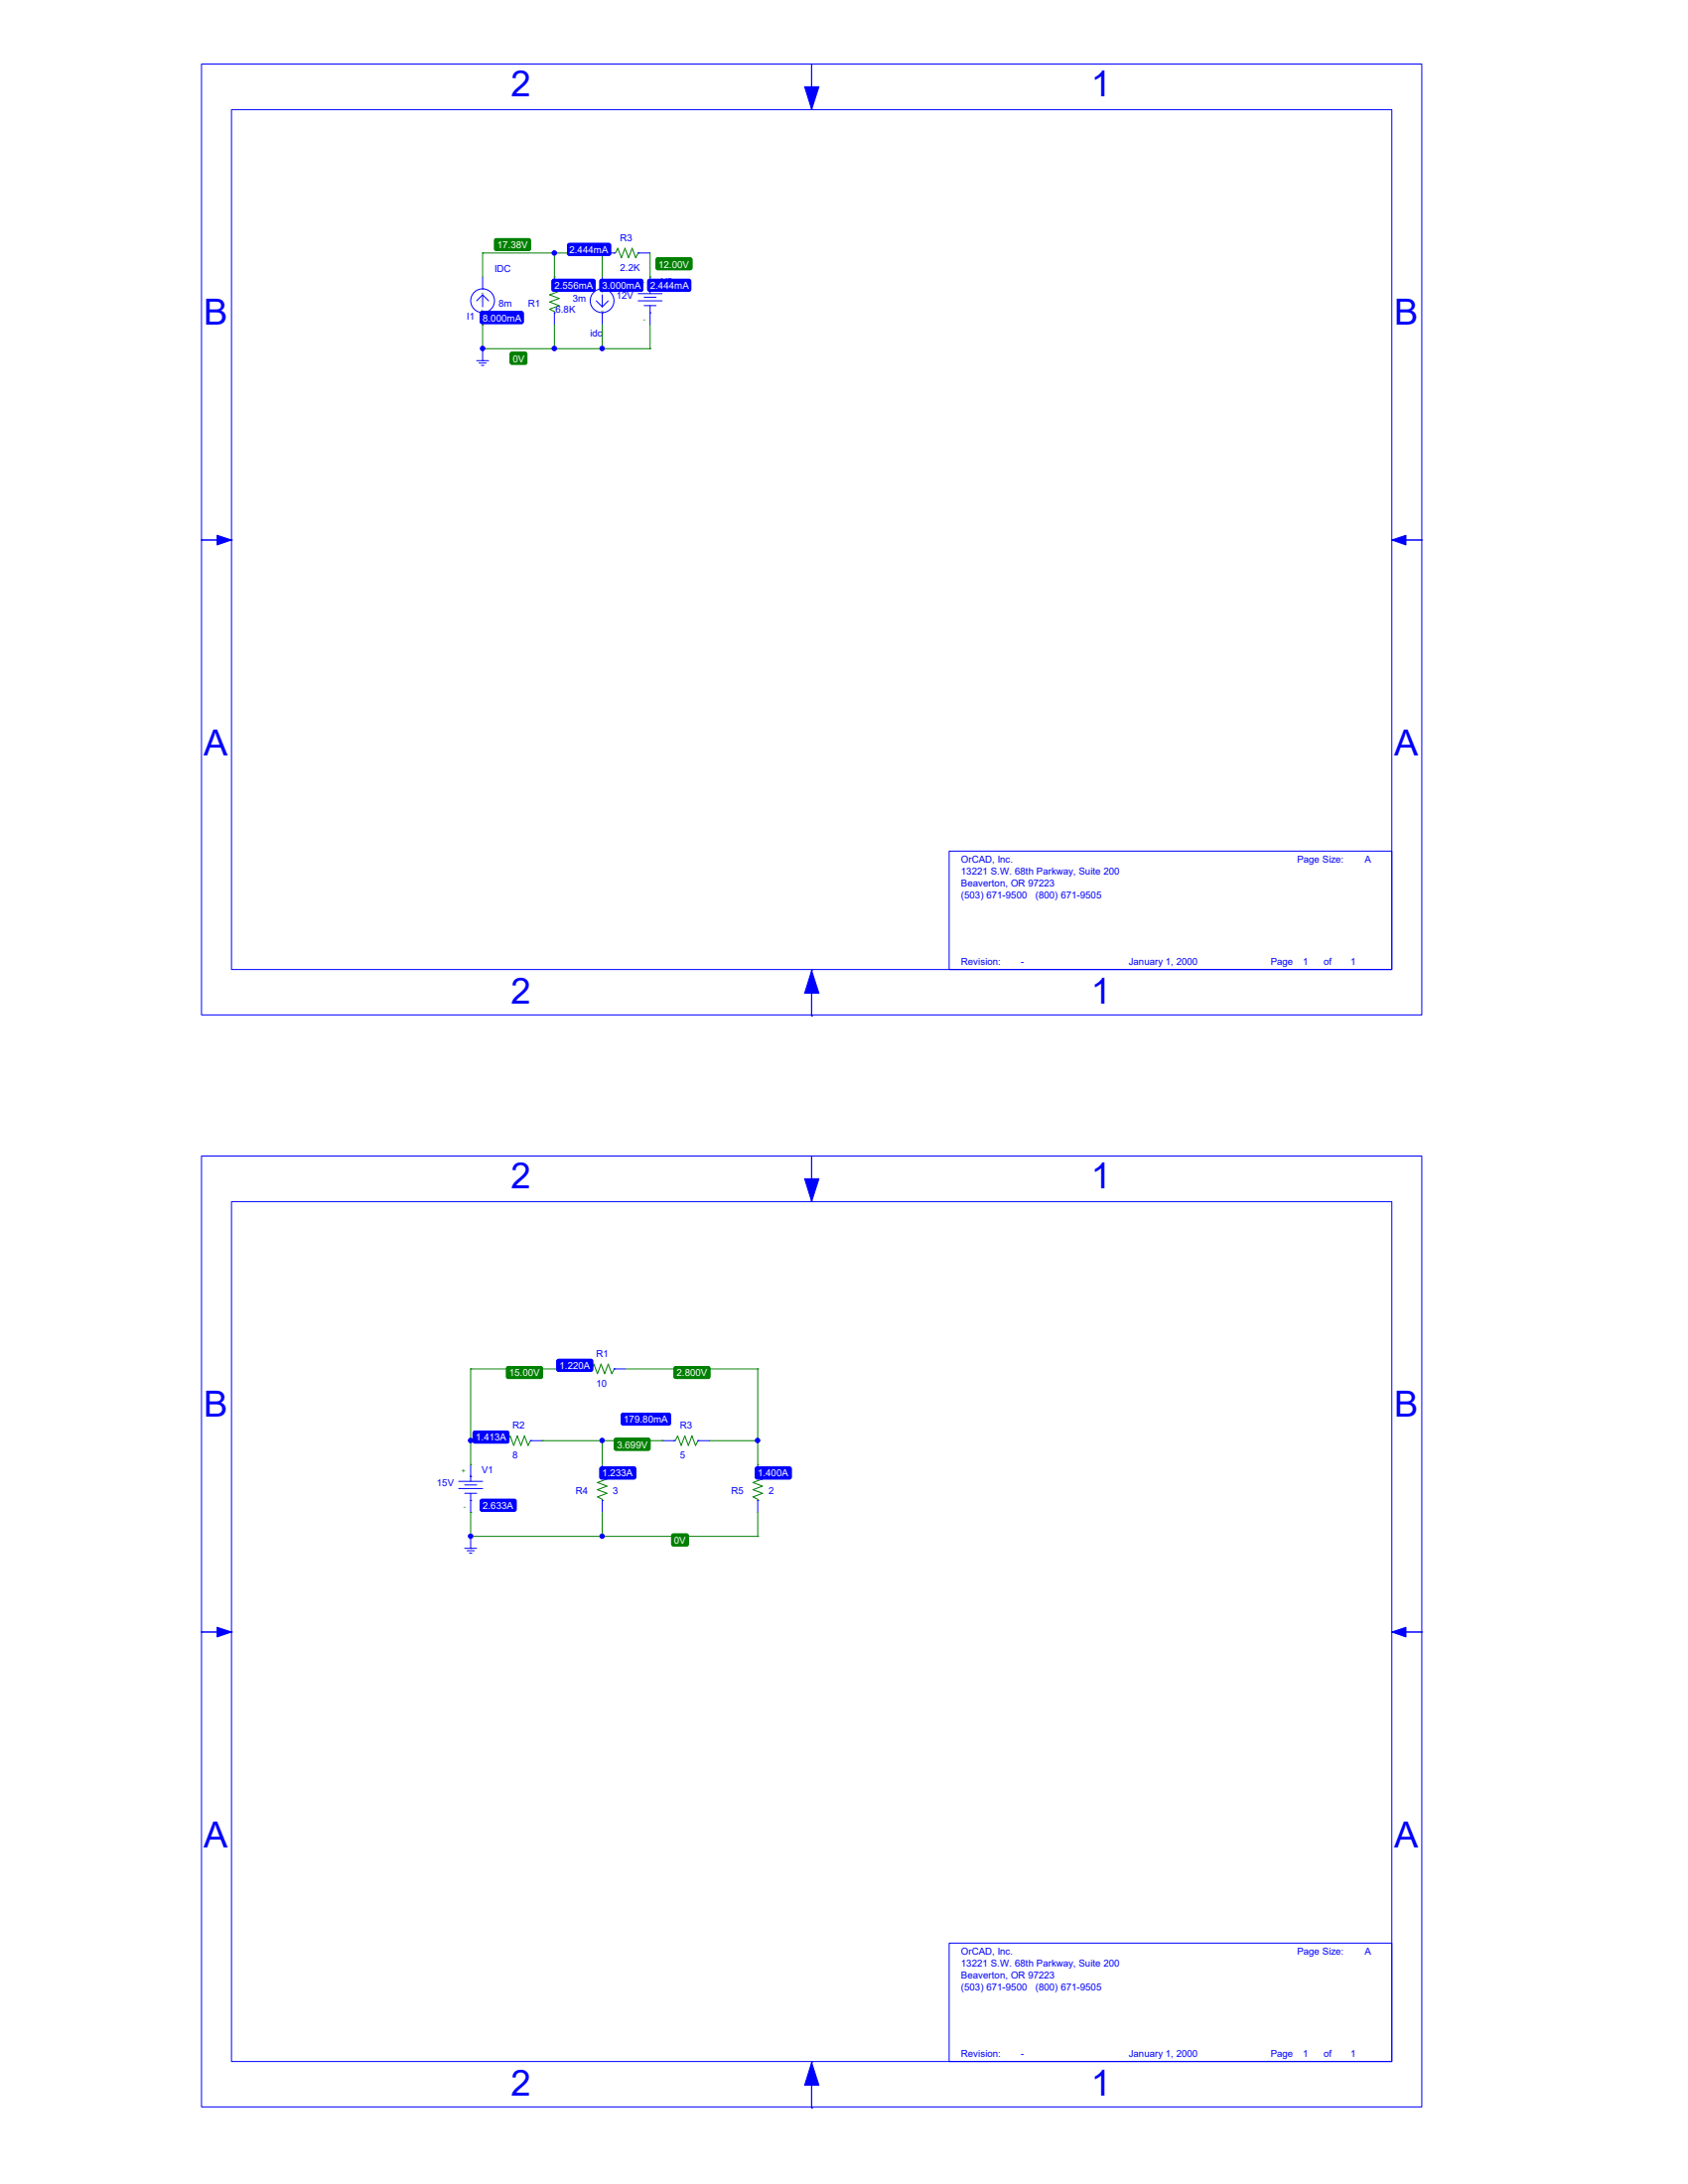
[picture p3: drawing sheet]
<svg xmlns="http://www.w3.org/2000/svg" width="216mm" height="279mm" viewBox="0 0 216 279" stroke-linecap="round" stroke-linejoin="round" font-family="sans-serif">
<g fill="none" stroke="#00f" stroke-width=".13">
<path d="M25.8 8.2h156.1v121.6h-156.1zM29.6 14h148.4v110h-148.4zM103.8 8.2h.1M103.8 8.2v5.8M103.8 14h.1M61.7 37h.1M61.7 37.7l.8 .8M61.7 37.7l-.7 .8M61.7 35.4v1.6M61.7 37.7v1.6M70.9 37h.1M70.9 35.4v1.6"/>
<path d="M76.3 38.5l.7 .8M77 37h.1M77 35.4v1.6M77 37.7v1.6M77 32.4h1.6M77.8 38.5l-.8 .8M78.6 32.4h.1M81.6 32.4h.1M81.6 38.5h3.1M81.6 37.6h3.1M81.6 32.4h1.5M82.4 38h1.5"/>
<path d="M82.4 39.1h1.5M83.1 37h.1M83.1 35.4v2.2M83.1 39.1v2.4M61 46.1h1.5M61.3 46.4h.9M61.6 46.7h.3M61.7 40h.1M61.7 46.1h.1M61.7 40v1.5M61.7 44.6v1.5M70.9 40h.1"/>
<path d="M70.9 40v1.5M77 40h.1M77 40v1.5M83.1 40h.1M25.8 69.1h.1M29.6 69.1h.1M29.6 69.1h-3.8M178 69.1h3.8M178 69.1h.1M181.8 69.1h.1M121.4 108.9h56.6v15.1h-56.6zM103.8 130h.1"/>
<path d="M103.8 124.2v5.8M103.8 124.2h.1M25.8 147.9h156.1v121.6h-156.1zM29.6 153.7h148.4v110h-148.4zM103.8 147.9h.1M103.8 147.9v5.8M103.8 153.7h.1M74 175.1h1.5M75.5 175.1h.1M78.6 175.1h.1M78.6 175.1h1.5M58.7 190.4h3"/>
<path d="M58.7 189.5h3M59.4 190h1.6M59.4 191h1.6M59.4 198.1h1.6M59.7 198.4h1M60 198.7h.4M60.2 188.9h.1M60.2 192h.1M60.2 198.1h.1M60.2 187.4v2.1M60.2 191v2.5M60.2 196.5v1.6"/>
<path d="M63.3 184.3h1.5M64.8 184.3h.1M67.8 184.3h.1M67.8 184.3h1.6M77 188.9h.1M77 192h.1M77 187.4v1.5M77 192v1.5M84.7 184.3h1.5M86.2 184.3h.1M89.3 184.3h.1M89.3 184.3h1.5"/>
<path d="M96.9 188.9h.1M96.9 192h.1M96.9 187.4v1.5M96.9 192v1.5M25.8 208.8h.1M29.6 208.8h.1M29.6 208.8h-3.8M178 208.8h3.8M178 208.8h.1M181.8 208.8h.1M121.4 248.6h56.6v15.1h-56.6zM103.8 269.7h.1"/>
<path d="M103.8 263.9v5.8M103.8 263.9h.1"/>
<circle cx="61.7" cy="38.5" r="1.52"/>
<circle cx="77" cy="38.5" r="1.52"/>
</g>
<g fill="#00f" stroke="#00f" stroke-width=".13">
<path d="M102.9 11.1h1.8l-.9 2.9z"/>
<path d="M103.8 124.2l.9 2.9h-1.8z"/>
<path d="M27.8 68.5l1.8 .6-1.8 .6z"/>
<path d="M178 69.1l1.8-.6v1.2z"/>
<path d="M102.9 150.8h1.8l-.9 2.9z"/>
<path d="M103.8 263.9l.9 2.9h-1.8z"/>
<path d="M27.8 208.2l1.8 .6-1.8 .6z"/>
<path d="M178 208.8l1.8-.6v1.2z"/>
<path d="M61.5 39.9h.2h5h.2v.2v1.1v.1l-.2 .1h-5l-.2-.1-.1-.1z" fill-rule="evenodd"/>
<path d="M76.8 35.8l.2-.1h5l.2 .1v.2v1v.2l-.2 .1h-5l-.2-.1-.1-.2z" fill-rule="evenodd"/>
<path d="M82.9 35.8l.2-.1h5l.2 .1 .1 .2v1l-.1 .2-.2 .1h-5l-.2-.1-.1-.2z" fill-rule="evenodd"/>
<path d="M70.7 35.8l.1-.1h5.1l.1 .1 .1 .2v1l-.1 .2-.1 .1h-5.1l-.1-.1-.1-.2z" fill-rule="evenodd"/>
<path d="M72.7 31.2l.1-.1h5.1l.1 .1 .1 .2v1l-.1 .2-.1 .1h-5.1l-.1-.1-.1-.2z" fill-rule="evenodd"/>
<path d="M61.5 39.9h.2h5h.2v.2v1.1v.1l-.2 .1h-5l-.2-.1-.1-.1z" fill-rule="evenodd"/>
<path d="M76.8 35.8l.2-.1h5l.2 .1v.2v1v.2l-.2 .1h-5l-.2-.1-.1-.2z" fill-rule="evenodd"/>
<path d="M82.9 35.8l.2-.1h5l.2 .1 .1 .2v1l-.1 .2-.2 .1h-5l-.2-.1-.1-.2z" fill-rule="evenodd"/>
<path d="M70.7 35.8l.1-.1h5.1l.1 .1 .1 .2v1l-.1 .2-.1 .1h-5.1l-.1-.1-.1-.2z" fill-rule="evenodd"/>
<path d="M72.7 31.2l.1-.1h5.1l.1 .1 .1 .2v1l-.1 .2-.1 .1h-5.1l-.1-.1-.1-.2z" fill-rule="evenodd"/>
<path d="M60.6 183.1h.1h4.2h.1l.1 .2v1.1l-.1 .1-.1 .1h-4.2l-.1-.1-.1-.1z" fill-rule="evenodd"/>
<path d="M76.8 187.7h.2h4.1h.1l.1 .2v1.1l-.1 .1-.1 .1h-4.1l-.2-.1-.1-.1z" fill-rule="evenodd"/>
<path d="M96.7 187.7h.1h4.2h.1l.1 .2v1.1l-.1 .1-.1 .1h-4.2l-.1-.1-.1-.1z" fill-rule="evenodd"/>
<path d="M71.3 174l.1-.1h4.2l.1 .1 .1 .1v1.1l-.1 .2h-.1h-4.2h-.1l-.1-.2z" fill-rule="evenodd"/>
<path d="M79.5 180.9l.2-.1h5.8l.2 .1 .1 .1v1.1l-.1 .1-.2 .1h-5.8l-.2-.1v-.1z" fill-rule="evenodd"/>
<path d="M61.5 191.9l.2-.1h4.1l.1 .1 .1 .1v1.1l-.1 .2h-.1h-4.1h-.2l-.1-.2z" fill-rule="evenodd"/>
<path d="M60.6 183.1h.1h4.2h.1l.1 .2v1.1l-.1 .1-.1 .1h-4.2l-.1-.1-.1-.1z" fill-rule="evenodd"/>
<path d="M76.8 187.7h.2h4.1h.1l.1 .2v1.1l-.1 .1-.1 .1h-4.1l-.2-.1-.1-.1z" fill-rule="evenodd"/>
<path d="M96.7 187.7h.1h4.2h.1l.1 .2v1.1l-.1 .1-.1 .1h-4.2l-.1-.1-.1-.1z" fill-rule="evenodd"/>
<path d="M71.3 174l.1-.1h4.2l.1 .1 .1 .1v1.1l-.1 .2h-.1h-4.2h-.1l-.1-.2z" fill-rule="evenodd"/>
<path d="M79.5 180.9l.2-.1h5.8l.2 .1 .1 .1v1.1l-.1 .1-.2 .1h-5.8l-.2-.1v-.1z" fill-rule="evenodd"/>
<path d="M61.5 191.9l.2-.1h4.1l.1 .1 .1 .1v1.1l-.1 .2h-.1h-4.1h-.2l-.1-.2z" fill-rule="evenodd"/>
<circle cx="70.9" cy="32.4" r=".29"/>
<circle cx="70.9" cy="44.6" r=".29"/>
<circle cx="77" cy="44.6" r=".29"/>
<circle cx="77" cy="32.4" r=".29"/>
<circle cx="61.7" cy="44.6" r=".29"/>
<circle cx="77" cy="196.5" r=".29"/>
<circle cx="77" cy="184.3" r=".29"/>
<circle cx="96.9" cy="184.3" r=".29"/>
<circle cx="60.2" cy="184.3" r=".29"/>
<circle cx="60.2" cy="196.5" r=".29"/>
</g>
<g fill="none" stroke="#008000" stroke-width=".13">
<path d="M61.7 32.4h.1M61.7 32.4h15.3M61.7 32.4v3M70.9 32.4h.1M70.9 35.4h.1M70.9 37l.6 .3-1.2 .4 1.2 .5-1.2 .4 1.2 .5-1.2 .5 .6 .3v.1M70.9 32.4v3M77 32.4h.1M77 32.4v3M78.6 32.4h.1l.3-.6 .5 1.2 .4-1.2 .5 1.2 .5-1.2 .4 1.2 .3-.6M83.1 35.4h.1M83.1 32.4v3"/>
<path d="M61.7 41.5h.1M61.7 44.6h.1M61.7 41.5v3.1M61.7 44.6h21.4M70.9 44.6h.1M70.9 41.5v3.1M77 44.6h.1M77 41.5v3.1M83.1 44.6h.1M83.1 41.5v3.1M60.2 175.1h.1M60.2 175.1h13.8"/>
<path d="M60.2 175.1v12.3M75.5 175.1h.2l.3-.6 .4 1.2 .5-1.2 .4 1.2 .5-1.2 .5 1.2 .3-.6M80.1 175.1h16.8M96.9 175.1h.1M96.9 175.1v12.3M60.2 184.3h.1M60.2 187.4h.1M60.2 193.5h.1M60.2 196.5h.1M60.2 184.3h3.1M60.2 193.5v3M60.2 196.5h36.7"/>
<path d="M64.8 184.3h.1l.3-.6 .5 1.2 .5-1.2 .4 1.2 .5-1.2 .4 1.2 .3-.6M69.4 184.3h.1M69.4 184.3h15.3M77 184.3h.1M77 196.5h.1M77 184.3v3.1M77 188.9l.6 .3-1.2 .5 1.2 .4-1.2 .5 1.2 .4-1.2 .5 .6 .3v.2M77 193.5v3M84.7 184.3h.1M86.2 184.3h.2l.3-.6 .4 1.2 .5-1.2 .4 1.2 .5-1.2 .5 1.2 .3-.6M90.8 184.3h6.1M96.9 184.3h.1"/>
<path d="M96.9 187.4h.1M96.9 196.5h.1M96.9 188.9l.6 .3-1.2 .5 1.2 .4-1.2 .5 1.2 .4-1.2 .5 .6 .3v.2M96.9 193.5v3"/>
</g>
<g fill="#008000" stroke="#008000" stroke-width=".13">
<path d="M63.3 30.6l.2-.1h4.1l.2 .1v.2v1v.2l-.2 .1h-4.1l-.2-.1v-.2z" fill-rule="evenodd"/>
<path d="M65.3 45.1h.2h1.8l.1 .2-.1 1.2-1.8 .1-.2-.1-.1-.1z" fill-rule="evenodd"/>
<path d="M84 33h.1h4.2h.1l.1 .2v1.1l-.1 .1-.1 .1h-4.2l-.1-.1-.1-.1z" fill-rule="evenodd"/>
<path d="M63.3 30.6l.2-.1h4.1l.2 .1v.2v1v.2l-.2 .1h-4.1l-.2-.1v-.2z" fill-rule="evenodd"/>
<path d="M65.3 45.1h.2h1.8l.1 .2-.1 1.2-1.8 .1-.2-.1-.1-.1z" fill-rule="evenodd"/>
<path d="M84 33h.1h4.2h.1l.1 .2v1.1l-.1 .1-.1 .1h-4.2l-.1-.1-.1-.1z" fill-rule="evenodd"/>
<path d="M78.6 184.1l.2-.1h4.1l.2 .1v.1v1.1v.2h-.2h-4.1h-.2v-.2z" fill-rule="evenodd"/>
<path d="M86.3 174.9l.1-.1h4.2l.1 .1 .1 .1v1.1l-.1 .2-.1 .1h-4.2l-.1-.1-.1-.2z" fill-rule="evenodd"/>
<path d="M64.9 174.9l.1-.1h4.1l.2 .1 .1 .1v1.1l-.1 .2-.2 .1h-4.1l-.1-.1-.1-.2z" fill-rule="evenodd"/>
<path d="M86 196.3l.1-.1 1.9 .1v.2v1.2l-.2 .1-1.8-.1-.1-.2z" fill-rule="evenodd"/>
<path d="M78.6 184.1l.2-.1h4.1l.2 .1v.1v1.1v.2h-.2h-4.1h-.2v-.2z" fill-rule="evenodd"/>
<path d="M86.3 174.9l.1-.1h4.2l.1 .1 .1 .1v1.1l-.1 .2-.1 .1h-4.2l-.1-.1-.1-.2z" fill-rule="evenodd"/>
<path d="M64.9 174.9l.1-.1h4.1l.2 .1 .1 .1v1.1l-.1 .2-.2 .1h-4.1l-.1-.1-.1-.2z" fill-rule="evenodd"/>
<path d="M86 196.3l.1-.1 1.9 .1v.2v1.2l-.2 .1-1.8-.1-.1-.2z" fill-rule="evenodd"/>
</g>
<g font-size="4.6" fill="#00f">
<text x="65.4" y="12.4">2</text>
<text x="139.6" y="12.4">1</text>
<text x="26.1" y="41.6">B</text>
<text x="178.3" y="41.6">B</text>
<text x="26.1" y="96.6">A</text>
<text x="178.3" y="96.6">A</text>
<text x="65.4" y="128.4">2</text>
<text x="139.6" y="128.4">1</text>
<text x="65.4" y="152.1">2</text>
<text x="139.6" y="152.1">1</text>
<text x="26.1" y="181.3">B</text>
<text x="178.3" y="181.3">B</text>
<text x="26.1" y="236.3">A</text>
<text x="178.3" y="236.3">A</text>
<text x="65.4" y="268.1">2</text>
<text x="139.6" y="268.1">1</text>
</g>
<g font-size="1.2" fill="#00f">
<text x="63.2" y="34.8">IDC</text>
<text x="79.3" y="30.8">R3</text>
<text x="79.3" y="34.7">2.2K</text>
<text x="59.7" y="40.9">I1</text>
<text x="63.8" y="39.3">8m</text>
<text x="67.5" y="39.3">R1</text>
<text x="71.1" y="40">6.8K</text>
<text x="73.3" y="38.7">3m</text>
<text x="78.1" y="37">I3</text>
<text x="78.8" y="38.2">12V</text>
<text x="84.6" y="36.5">V3</text>
<text x="75.5" y="43.1">idc</text>
<text x="122.9" y="110.4">OrCAD, Inc.</text>
<text x="122.9" y="111.9">13221 S.W. 68th Parkway, Suite 200</text>
<text x="122.9" y="113.5">Beaverton, OR 97223</text>
<text x="165.9" y="110.4">Page Size:</text>
<text x="174.5" y="110.4">A</text>
<text x="122.9" y="115">(503) 671-9500</text>
<text x="132.5" y="115">(800) 671-9505</text>
<text x="122.9" y="123.4">Revision:</text>
<text x="130.6" y="123.4">-</text>
<text x="144.4" y="123.4">January 1, 2000</text>
<text x="162.5" y="123.4">Page</text>
<text x="166.6" y="123.4">1</text>
<text x="169.3" y="123.4">of</text>
<text x="172.7" y="123.4">1</text>
<text x="76.3" y="173.6">R1</text>
<text x="76.3" y="177.4">10</text>
<text x="65.5" y="182.8">R2</text>
<text x="87" y="182.8">R3</text>
<text x="55.9" y="190.1">15V</text>
<text x="61.6" y="188.4">V1</text>
<text x="65.5" y="186.6">8</text>
<text x="73.7" y="191.2">R4</text>
<text x="78.4" y="191.2">3</text>
<text x="87" y="186.6">5</text>
<text x="93.5" y="191.2">R5</text>
<text x="98.3" y="191.2">2</text>
<text x="122.9" y="250.1">OrCAD, Inc.</text>
<text x="122.9" y="251.6">13221 S.W. 68th Parkway, Suite 200</text>
<text x="165.9" y="250.1">Page Size:</text>
<text x="174.5" y="250.1">A</text>
<text x="122.9" y="253.2">Beaverton, OR 97223</text>
<text x="122.9" y="254.7">(503) 671-9500</text>
<text x="132.5" y="254.7">(800) 671-9505</text>
<text x="122.9" y="263.1">Revision:</text>
<text x="130.6" y="263.1">-</text>
<text x="144.4" y="263.1">January 1, 2000</text>
<text x="162.5" y="263.1">Page</text>
<text x="166.6" y="263.1">1</text>
<text x="169.3" y="263.1">of</text>
<text x="172.7" y="263.1">1</text>
</g>
<g font-size="1.2" fill="#fff">
<text x="63.6" y="31.8">17.38V</text>
<text x="72.8" y="32.4">2.444mA</text>
<text x="84.2" y="34.2">12.00V</text>
<text x="61.7" y="41.1">8.000mA</text>
<text x="70.9" y="37">2.556mA</text>
<text x="77" y="37">3.000mA</text>
<text x="83.2" y="37">2.444mA</text>
<text x="65.6" y="46.3">0V</text>
<text x="65.1" y="176.1">15.00V</text>
<text x="71.6" y="175.1">1.220A</text>
<text x="86.6" y="176.1">2.800V</text>
<text x="60.9" y="184.3">1.413A</text>
<text x="78.9" y="185.3">3.699V</text>
<text x="79.8" y="182">179.80mA</text>
<text x="77" y="188.9">1.233A</text>
<text x="96.9" y="188.9">1.400A</text>
<text x="61.7" y="193.1">2.633A</text>
<text x="86.2" y="197.5">0V</text>
</g>
<g font-size=".9" fill="#008000">
<text x="61.5" y="40.1">+</text>
<text x="61.6" y="37.7">-</text>
<text x="76.8" y="37.6">+</text>
<text x="76.9" y="40">-</text>
<text x="82" y="36.5">+</text>
<text x="82.3" y="41.1">-</text>
<text x="59" y="188.4">+</text>
<text x="59.3" y="193">-</text>
</g>
</svg>
